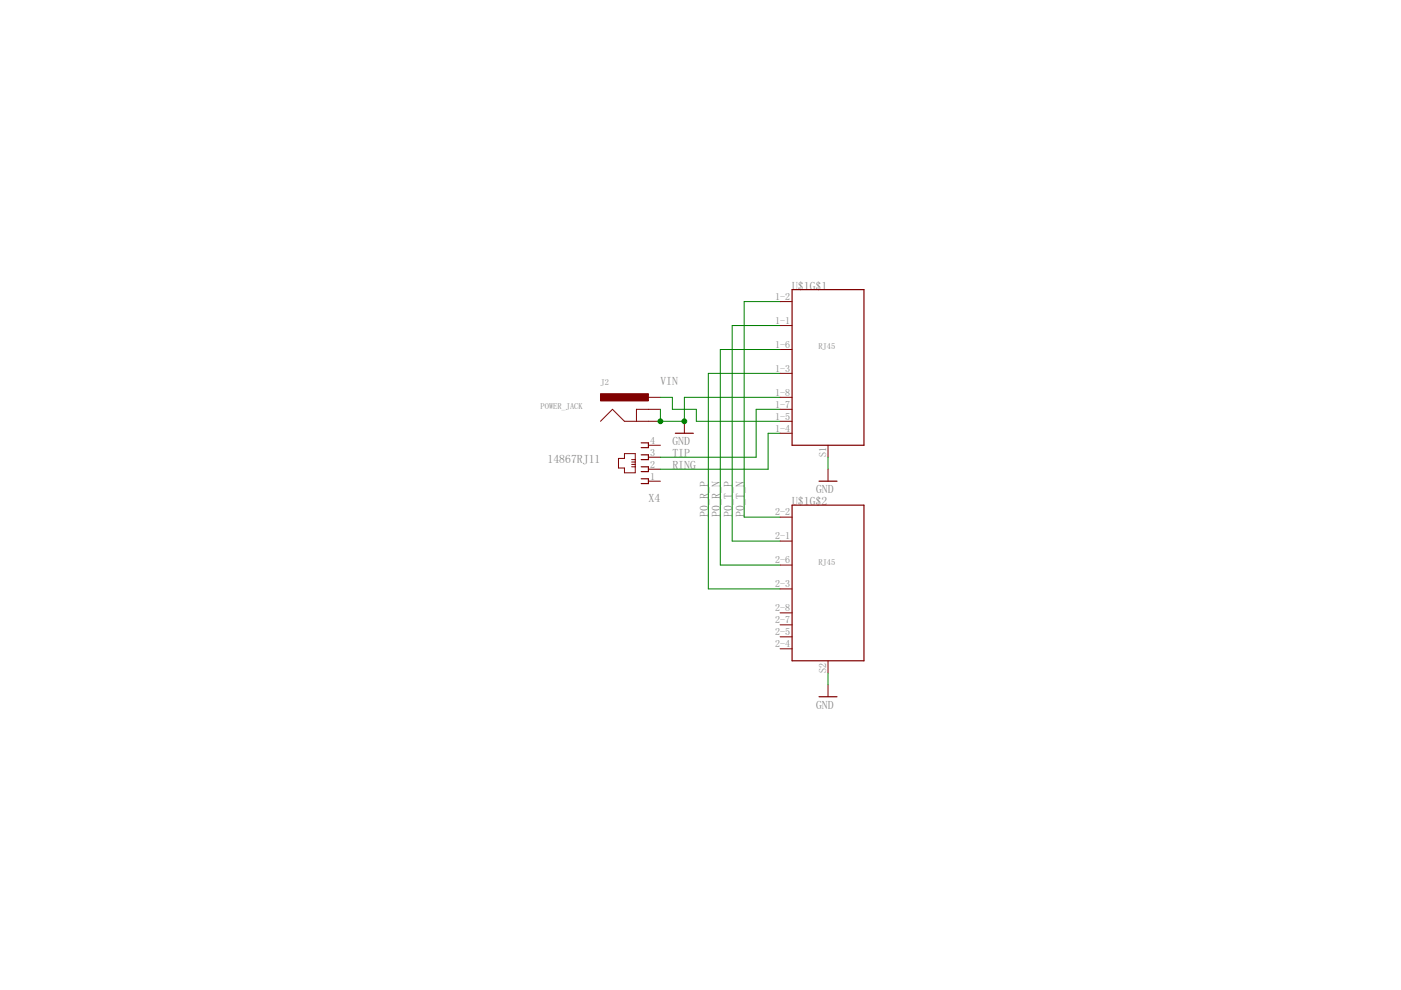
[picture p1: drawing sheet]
<?xml version="1.0" encoding="utf-8"?>
<!DOCTYPE eagle SYSTEM "eagle.dtd">
<eagle version="6.6.0">
<drawing>
<settings>
<setting alwaysvectorfont="no"/>
<setting verticaltext="up"/>
</settings>
<grid distance="0.1" unitdist="inch" unit="inch" style="lines" multiple="1" display="no" altdistance="0.01" altunitdist="inch" altunit="inch"/>
<schematic xreflabel="%F%N/%S.%C%R" xrefpart="/%S.%C%R">
<libraries>
<library name="dragino">
<symbols>
<symbol name="RJ11">
<wire x1="1.524" y1="5.588" x2="0" y2="5.588" width="0.254" layer="94"/>
<wire x1="0" y1="5.588" x2="0" y2="4.572" width="0.254" layer="94"/>
<wire x1="0" y1="4.572" x2="1.524" y2="4.572" width="0.254" layer="94"/>
<wire x1="1.524" y1="3.048" x2="0" y2="3.048" width="0.254" layer="94"/>
<wire x1="0" y1="3.048" x2="0" y2="2.032" width="0.254" layer="94"/>
<wire x1="0" y1="2.032" x2="1.524" y2="2.032" width="0.254" layer="94"/>
<wire x1="1.524" y1="0.508" x2="0" y2="0.508" width="0.254" layer="94"/>
<wire x1="0" y1="0.508" x2="0" y2="-0.508" width="0.254" layer="94"/>
<wire x1="0" y1="-0.508" x2="1.524" y2="-0.508" width="0.254" layer="94"/>
<wire x1="1.524" y1="-2.032" x2="0" y2="-2.032" width="0.254" layer="94"/>
<wire x1="0" y1="-2.032" x2="0" y2="-3.048" width="0.254" layer="94"/>
<wire x1="0" y1="-3.048" x2="1.524" y2="-3.048" width="0.254" layer="94"/>
<wire x1="2.794" y1="-0.762" x2="5.08" y2="-0.762" width="0.1998" layer="94"/>
<wire x1="5.08" y1="-0.762" x2="5.08" y2="0.254" width="0.1998" layer="94"/>
<wire x1="5.08" y1="0.254" x2="6.35" y2="0.254" width="0.1998" layer="94"/>
<wire x1="6.35" y1="0.254" x2="6.35" y2="2.286" width="0.1998" layer="94"/>
<wire x1="6.35" y1="2.286" x2="5.08" y2="2.286" width="0.1998" layer="94"/>
<wire x1="5.08" y1="2.286" x2="5.08" y2="3.302" width="0.1998" layer="94"/>
<wire x1="5.08" y1="3.302" x2="2.794" y2="3.302" width="0.1998" layer="94"/>
<wire x1="2.794" y1="3.302" x2="2.794" y2="2.032" width="0.1998" layer="94"/>
<wire x1="2.794" y1="2.032" x2="2.794" y2="1.524" width="0.1998" layer="94"/>
<wire x1="2.794" y1="1.524" x2="2.794" y2="1.016" width="0.1998" layer="94"/>
<wire x1="2.794" y1="1.016" x2="2.794" y2="0.508" width="0.1998" layer="94"/>
<wire x1="2.794" y1="0.508" x2="2.794" y2="-0.762" width="0.1998" layer="94"/>
<wire x1="2.794" y1="2.032" x2="3.556" y2="2.032" width="0.1998" layer="94"/>
<wire x1="2.794" y1="1.524" x2="3.556" y2="1.524" width="0.1998" layer="94"/>
<wire x1="2.794" y1="1.016" x2="3.556" y2="1.016" width="0.1998" layer="94"/>
<wire x1="2.794" y1="0.508" x2="3.556" y2="0.508" width="0.1998" layer="94"/>
<text x="-2.54" y="7.62" size="1.778" layer="95">&gt;NAME</text>
<text x="-2.54" y="-5.588" size="1.778" layer="96">&gt;VALUE</text>
<pin name="1" x="-2.54" y="5.08" visible="pad" length="short" direction="pas" swaplevel="1"/>
<pin name="2" x="-2.54" y="2.54" visible="pad" length="short" direction="pas" swaplevel="1"/>
<pin name="3" x="-2.54" y="0" visible="pad" length="short" direction="pas" swaplevel="1"/>
<pin name="4" x="-2.54" y="-2.54" visible="pad" length="short" direction="pas" swaplevel="1"/>
</symbol>
<symbol name="POWERJACK">
<wire x1="-10.16" y1="2.54" x2="-7.62" y2="5.08" width="0.1524" layer="94"/>
<wire x1="-7.62" y1="5.08" x2="-5.08" y2="2.54" width="0.1524" layer="94"/>
<wire x1="-5.08" y1="2.54" x2="-2.54" y2="2.54" width="0.1524" layer="94"/>
<wire x1="-2.54" y1="2.54" x2="0" y2="2.54" width="0.1524" layer="94"/>
<wire x1="-2.54" y1="2.54" x2="-2.54" y2="5.08" width="0.1524" layer="94"/>
<wire x1="-2.54" y1="5.08" x2="0" y2="5.08" width="0.1524" layer="94"/>
<rectangle x1="-10.16" y1="6.858" x2="0" y2="8.382" layer="94"/>
<pin name="GNDBREAK" x="2.54" y="5.08" visible="off" length="short" rot="R180"/>
<pin name="GND" x="2.54" y="2.54" visible="off" length="short" rot="R180"/>
<pin name="PWR" x="2.54" y="7.62" visible="off" length="short" rot="R180"/>
<text x="-10.16" y="10.16" size="1.27" layer="95">&gt;NAME</text>
<text x="-10.16" y="0" size="1.27" layer="95">&gt;VALUE</text>
</symbol>
</symbols>
<devicesets>
<deviceset name="14867" prefix="X">
<gates>
<gate name="G$1" symbol="RJ11" x="0" y="0"/>
</gates>
<devices>
<device name="RJ11" package="14867">
<connects>
<connect gate="G$1" pin="1" pad="1"/>
<connect gate="G$1" pin="2" pad="2"/>
<connect gate="G$1" pin="3" pad="3"/>
<connect gate="G$1" pin="4" pad="4"/>
</connects>
<technologies>
<technology name="">
<attribute name="MF" value="" constant="no"/>
<attribute name="MPN" value="" constant="no"/>
<attribute name="OC_FARNELL" value="unknown" constant="no"/>
<attribute name="OC_NEWARK" value="unknown" constant="no"/>
</technology>
</technologies>
</device>
</devices>
</deviceset>
<deviceset name="POWER_JACK" prefix="J">
<gates>
<gate name="G$1" symbol="POWERJACK" x="7.62" y="-2.54"/>
</gates>
<devices>
<device name="SLT" package="POWER_JACK_SLOT">
<connects>
<connect gate="G$1" pin="GND" pad="GND@2"/>
<connect gate="G$1" pin="GNDBREAK" pad="GND@1"/>
<connect gate="G$1" pin="PWR" pad="PWR"/>
</connects>
<technologies>
<technology name=""/>
</technologies>
</device>
<device name="" package="POWER_JACK_SLOT1">
<connects>
<connect gate="G$1" pin="GND" pad="GND@2"/>
<connect gate="G$1" pin="GNDBREAK" pad="GND@1"/>
<connect gate="G$1" pin="PWR" pad="PWR"/>
</connects>
<technologies>
<technology name=""/>
</technologies>
</device>
<device name="TEST" package="POWER_JACK_SLOT2">
<connects>
<connect gate="G$1" pin="GND" pad="GND@2"/>
<connect gate="G$1" pin="GNDBREAK" pad="PWR"/>
<connect gate="G$1" pin="PWR" pad="GND@1"/>
</connects>
<technologies>
<technology name=""/>
</technologies>
</device>
<device name="3.5MM" package="DC-003DA">
<connects>
<connect gate="G$1" pin="GND" pad="1"/>
<connect gate="G$1" pin="GNDBREAK" pad="3"/>
<connect gate="G$1" pin="PWR" pad="2"/>
</connects>
<technologies>
<technology name=""/>
</technologies>
</device>
</devices>
</deviceset>
</devicesets>
</library>
<library name="supply1">
<symbols>
<symbol name="GND">
<wire x1="-1.905" y1="0" x2="1.905" y2="0" width="0.254" layer="94"/>
<text x="-2.54" y="-2.54" size="1.778" layer="96">&gt;VALUE</text>
<pin name="GND" x="0" y="2.54" visible="off" length="short" direction="sup" rot="R270"/>
</symbol>
</symbols>
<devicesets>
<deviceset name="GND" prefix="GND">
<gates>
<gate name="1" symbol="GND" x="0" y="0"/>
</gates>
<devices>
<device name="">
<technologies>
<technology name=""/>
</technologies>
</device>
</devices>
</deviceset>
</devicesets>
</library>
<library name="dragino-passive">
<symbols>
<symbol name="ETHERNET_CON_1_PORT">
<wire x1="-7.62" y1="15.24" x2="7.62" y2="15.24" width="0.254" layer="94"/>
<wire x1="7.62" y1="15.24" x2="7.62" y2="-17.78" width="0.254" layer="94"/>
<wire x1="7.62" y1="-17.78" x2="-7.62" y2="-17.78" width="0.254" layer="94"/>
<wire x1="-7.62" y1="-17.78" x2="-7.62" y2="15.24" width="0.254" layer="94"/>
<pin name="1" x="-10.16" y="7.62" visible="pad" length="short" direction="pas"/>
<pin name="2" x="-10.16" y="12.7" visible="pad" length="short" direction="pas"/>
<pin name="3" x="-10.16" y="-2.54" visible="pad" length="short" direction="pas"/>
<pin name="4" x="-10.16" y="-15.24" visible="pad" length="short" direction="pas"/>
<pin name="5" x="-10.16" y="-12.7" visible="pad" length="short" direction="pas"/>
<pin name="6" x="-10.16" y="2.54" visible="pad" length="short" direction="pas"/>
<pin name="7" x="-10.16" y="-10.16" visible="pad" length="short" direction="pas"/>
<pin name="8" x="-10.16" y="-7.62" visible="pad" length="short" direction="pas"/>
<pin name="SHIELD" x="0" y="-20.32" visible="pad" length="short" direction="pwr" rot="R90"/>
<text x="-2.032" y="2.54" size="1.27" layer="96">RJ45</text>
<text x="-7.62" y="15.24" size="1.778" layer="95">&gt;NAME</text>
</symbol>
</symbols>
<devicesets>
<deviceset name="ETHERNET_2PORT">
<gates>
<gate name="G$1" symbol="ETHERNET_CON_1_PORT" x="0" y="22.86"/>
<gate name="G$2" symbol="ETHERNET_CON_1_PORT" x="0" y="-20.32"/>
</gates>
<devices>
<device name="" package="ETHERNET-1X2">
<connects>
<connect gate="G$1" pin="1" pad="1-1"/>
<connect gate="G$1" pin="2" pad="1-2"/>
<connect gate="G$1" pin="3" pad="1-3"/>
<connect gate="G$1" pin="4" pad="1-4"/>
<connect gate="G$1" pin="5" pad="1-5"/>
<connect gate="G$1" pin="6" pad="1-6"/>
<connect gate="G$1" pin="7" pad="1-7"/>
<connect gate="G$1" pin="8" pad="1-8"/>
<connect gate="G$1" pin="SHIELD" pad="S1"/>
<connect gate="G$2" pin="1" pad="2-1"/>
<connect gate="G$2" pin="2" pad="2-2"/>
<connect gate="G$2" pin="3" pad="2-3"/>
<connect gate="G$2" pin="4" pad="2-4"/>
<connect gate="G$2" pin="5" pad="2-5"/>
<connect gate="G$2" pin="6" pad="2-6"/>
<connect gate="G$2" pin="7" pad="2-7"/>
<connect gate="G$2" pin="8" pad="2-8"/>
<connect gate="G$2" pin="SHIELD" pad="S2"/>
</connects>
<technologies>
<technology name=""/>
</technologies>
</device>
</devices>
</deviceset>
</devicesets>
</library>
</libraries>
<attributes>
</attributes>
<variantdefs>
</variantdefs>
<classes>
<class number="0" name="default" width="0" drill="0">
</class>
</classes>
<parts>
<part name="U$1" library="dragino-passive" deviceset="ETHERNET_2PORT" device=""/>
<part name="J2" library="dragino" deviceset="POWER_JACK" device=""/>
<part name="X4" library="dragino" deviceset="14867" device="RJ11"/>
<part name="GND5" library="supply1" deviceset="GND" device=""/>
<part name="GND1" library="supply1" deviceset="GND" device=""/>
<part name="GND2" library="supply1" deviceset="GND" device=""/>
</parts>
<sheets>
<sheet>
<plain>
</plain>
<instances>
<instance part="U$1" gate="G$1" x="5.08" y="22.86"/>
<instance part="U$1" gate="G$2" x="5.08" y="-22.86"/>
<instance part="J2" gate="G$1" x="-33.02" y="7.62" smashed="yes">
<attribute name="NAME" x="-43.18" y="17.78" size="1.27" layer="95"/>
<attribute name="VALUE" x="-55.88" y="12.7" size="1.27" layer="95"/>
</instance>
<instance part="X4" gate="G$1" x="-33.02" y="2.54" smashed="yes" rot="R180">
<attribute name="NAME" x="-30.48" y="-5.08" size="1.778" layer="95" rot="R180"/>
<attribute name="VALUE" x="-43.18" y="3.048" size="1.778" layer="96" rot="R180"/>
</instance>
<instance part="GND5" gate="1" x="-25.4" y="7.62"/>
<instance part="GND1" gate="1" x="5.08" y="-2.54"/>
<instance part="GND2" gate="1" x="5.08" y="-48.26"/>
</instances>
<busses>
</busses>
<nets>
<net name="GND" class="0">
<segment>
<pinref part="U$1" gate="G$1" pin="SHIELD"/>
<pinref part="GND1" gate="1" pin="GND"/>
<wire x1="5.08" y1="2.54" x2="5.08" y2="0" width="0.1524" layer="91"/>
</segment>
<segment>
<pinref part="U$1" gate="G$2" pin="SHIELD"/>
<pinref part="GND2" gate="1" pin="GND"/>
<wire x1="5.08" y1="-43.18" x2="5.08" y2="-45.72" width="0.1524" layer="91"/>
</segment>
<segment>
<pinref part="U$1" gate="G$1" pin="8"/>
<pinref part="GND5" gate="1" pin="GND"/>
<wire x1="-5.08" y1="15.24" x2="-25.4" y2="15.24" width="0.1524" layer="91"/>
<wire x1="-25.4" y1="15.24" x2="-25.4" y2="10.16" width="0.1524" layer="91"/>
<pinref part="J2" gate="G$1" pin="GNDBREAK"/>
<pinref part="J2" gate="G$1" pin="GND"/>
<wire x1="-30.48" y1="12.7" x2="-30.48" y2="10.16" width="0.1524" layer="91"/>
<wire x1="-30.48" y1="10.16" x2="-25.4" y2="10.16" width="0.1524" layer="91"/>
<junction x="-30.48" y="10.16"/>
<junction x="-25.4" y="10.16"/>
</segment>
</net>
<net name="P0_T_P" class="0">
<segment>
<pinref part="U$1" gate="G$1" pin="1"/>
<wire x1="-5.08" y1="30.48" x2="-15.24" y2="30.48" width="0.1524" layer="91"/>
<wire x1="-15.24" y1="30.48" x2="-15.24" y2="-15.24" width="0.1524" layer="91"/>
<pinref part="U$1" gate="G$2" pin="1"/>
<wire x1="-15.24" y1="-15.24" x2="-5.08" y2="-15.24" width="0.1524" layer="91"/>
<label x="-15.24" y="-2.54" size="1.778" layer="95" rot="MR270"/>
</segment>
</net>
<net name="P0_T_N" class="0">
<segment>
<pinref part="U$1" gate="G$1" pin="2"/>
<wire x1="-5.08" y1="35.56" x2="-12.7" y2="35.56" width="0.1524" layer="91"/>
<wire x1="-12.7" y1="35.56" x2="-12.7" y2="-10.16" width="0.1524" layer="91"/>
<pinref part="U$1" gate="G$2" pin="2"/>
<wire x1="-12.7" y1="-10.16" x2="-5.08" y2="-10.16" width="0.1524" layer="91"/>
<label x="-12.7" y="-2.54" size="1.778" layer="95" rot="MR270"/>
</segment>
</net>
<net name="P0_R_P" class="0">
<segment>
<pinref part="U$1" gate="G$1" pin="3"/>
<wire x1="-5.08" y1="20.32" x2="-20.32" y2="20.32" width="0.1524" layer="91"/>
<wire x1="-20.32" y1="20.32" x2="-20.32" y2="-25.4" width="0.1524" layer="91"/>
<pinref part="U$1" gate="G$2" pin="3"/>
<wire x1="-20.32" y1="-25.4" x2="-5.08" y2="-25.4" width="0.1524" layer="91"/>
<label x="-20.32" y="-2.54" size="1.778" layer="95" rot="MR270"/>
</segment>
</net>
<net name="P0_R_N" class="0">
<segment>
<pinref part="U$1" gate="G$2" pin="6"/>
<wire x1="-5.08" y1="-20.32" x2="-17.78" y2="-20.32" width="0.1524" layer="91"/>
<wire x1="-17.78" y1="-20.32" x2="-17.78" y2="25.4" width="0.1524" layer="91"/>
<pinref part="U$1" gate="G$1" pin="6"/>
<wire x1="-17.78" y1="25.4" x2="-5.08" y2="25.4" width="0.1524" layer="91"/>
<label x="-17.78" y="-2.54" size="1.778" layer="95" rot="MR270"/>
</segment>
</net>
<net name="RING" class="0">
<segment>
<pinref part="X4" gate="G$1" pin="2"/>
<wire x1="-30.48" y1="0" x2="-7.62" y2="0" width="0.1524" layer="91"/>
<wire x1="-7.62" y1="0" x2="-7.62" y2="7.62" width="0.1524" layer="91"/>
<pinref part="U$1" gate="G$1" pin="4"/>
<wire x1="-7.62" y1="7.62" x2="-5.08" y2="7.62" width="0.1524" layer="91"/>
<label x="-27.94" y="0" size="1.778" layer="95"/>
</segment>
</net>
<net name="TIP" class="0">
<segment>
<pinref part="U$1" gate="G$1" pin="7"/>
<wire x1="-5.08" y1="12.7" x2="-10.16" y2="12.7" width="0.1524" layer="91"/>
<wire x1="-10.16" y1="12.7" x2="-10.16" y2="2.54" width="0.1524" layer="91"/>
<pinref part="X4" gate="G$1" pin="3"/>
<wire x1="-10.16" y1="2.54" x2="-30.48" y2="2.54" width="0.1524" layer="91"/>
<label x="-27.94" y="2.54" size="1.778" layer="95"/>
</segment>
</net>
<net name="VIN" class="0">
<segment>
<pinref part="U$1" gate="G$1" pin="5"/>
<wire x1="-5.08" y1="10.16" x2="-22.86" y2="10.16" width="0.1524" layer="91"/>
<wire x1="-22.86" y1="10.16" x2="-22.86" y2="12.7" width="0.1524" layer="91"/>
<wire x1="-22.86" y1="12.7" x2="-27.94" y2="12.7" width="0.1524" layer="91"/>
<wire x1="-27.94" y1="12.7" x2="-27.94" y2="15.24" width="0.1524" layer="91"/>
<pinref part="J2" gate="G$1" pin="PWR"/>
<wire x1="-27.94" y1="15.24" x2="-30.48" y2="15.24" width="0.1524" layer="91"/>
<label x="-30.48" y="17.78" size="1.778" layer="95"/>
</segment>
</net>
</nets>
</sheet>
</sheets>
</schematic>
</drawing>
</eagle>
